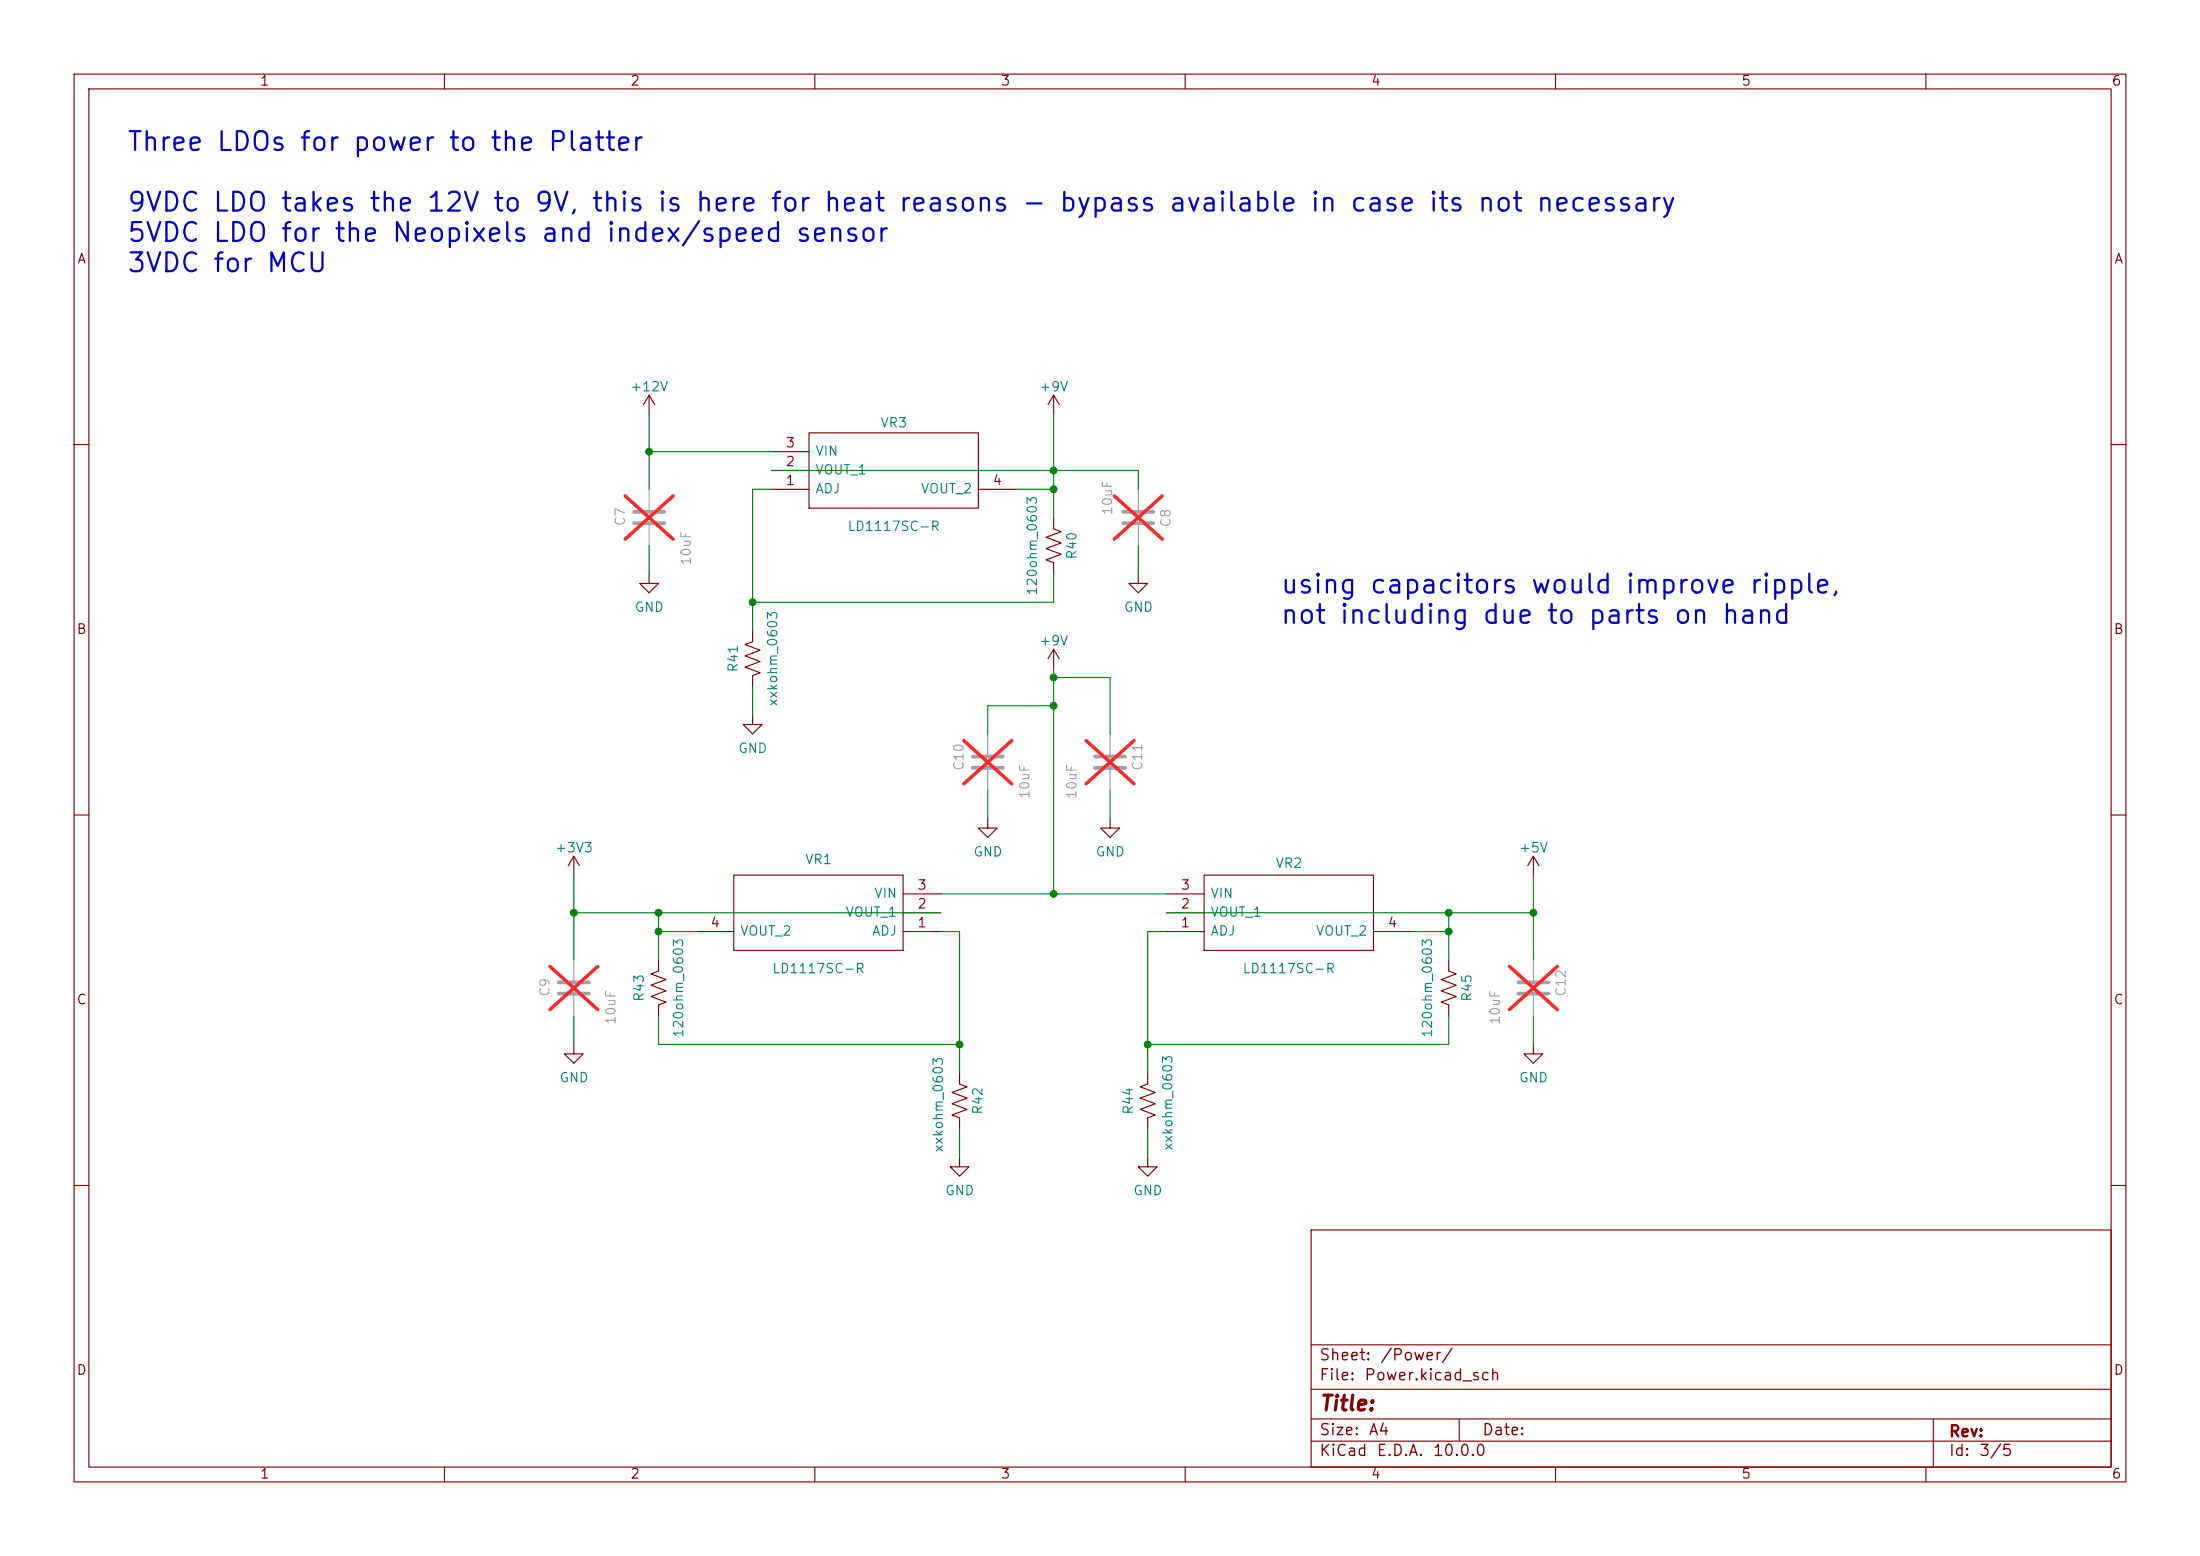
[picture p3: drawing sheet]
<svg xmlns="http://www.w3.org/2000/svg" width="297mm" height="210mm" viewBox="0 0 297 210" stroke-linecap="round" stroke-linejoin="round" font-family="sans-serif">
<g fill="none" stroke="#840000" stroke-width=".15">
<path d="M10 10h277v190h-277zM12 12h273v186h-273zM60 10v2M110 10v2M160 10v2M210 10v2M260 10v2M87.6 53.3l-.7 1.3M87.6 53.3l.8 1.3M87.6 53.3v2.6M109.2 58.4h22.9v10.2h-22.9zM142.2 53.3v2.6"/>
<path d="M142.2 53.3l-.7 1.3M142.2 53.3l.8 1.3M10 60h2M87.6 77.5v1.2h1.3l-1.3 1.3-1.2-1.3h1.2M104.1 66h5.1M104.1 63.5h5.1M104.1 61h5.1M132.1 66h5.1M142.2 69.9v1.5l1.1 .4-2.1 .7 2.1 .8-2.1 .7 2.1 .8-2.1 .8 1 .3v1.6M153.7 77.5v1.2h1.2l-1.2 1.3-1.3-1.3h1.3M285 60h2M101.6 96.5v1.3h1.3l-1.3 1.3-1.3-1.3h1.3"/>
<path d="M101.6 85.1v1.5l-1 .4 2 .8-2 .7 2 .8-2 .7 2 .8-1 .4v1.5M142.2 87.6l-.7 1.3M142.2 87.6l.8 1.3M142.2 87.6v2.6M10 110h2M77.5 115.6l-.8 1.2M77.5 115.6l.7 1.2M77.5 115.6v2.5M99.1 118.1h22.8v10.2h-22.8zM133.3 110.5v1.3h1.3l-1.3 1.2-1.2-1.2h1.2M149.9 110.5v1.3h1.2l-1.2 1.2-1.3-1.2h1.3M162.6 118.1h22.8v10.2h-22.8z"/>
<path d="M207 115.6l-.8 1.2M207 115.6l.8 1.2M207 115.6v2.5M285 110h2M88.9 129.5v1.6l-1 .3 2 .8-2 .8 2 .7-2 .8 2 .8-1 .3v1.6M94 125.7h5.1M121.9 125.7h5.1M121.9 123.2h5.1M121.9 120.7h5.1M157.5 125.7h5.1M157.5 123.2h5.1M157.5 120.7h5.1"/>
<path d="M185.4 125.7h5.1M195.6 129.5v1.6l1 .3-2 .8 2 .8-2 .7 2 .8-2 .8 1 .3v1.6M77.5 141v1.2h1.2l-1.2 1.3-1.3-1.3h1.3M129.5 156.2v1.3h-1.2l1.2 1.3 1.3-1.3h-1.3M129.5 144.8v1.5l1.1 .4-2.1 .7 2.1 .8-2.1 .8 2.1 .7-2.1 .8 1 .4v1.5M154.9 144.8v1.5l-1 .4 2.1 .7-2.1 .8 2.1 .8-2.1 .7 2.1 .8-1.1 .4v1.5M154.9 156.2v1.3h1.3l-1.3 1.3-1.2-1.3h1.2M207 141v1.2h1.3l-1.3 1.3-1.3-1.3h1.3M10 160h2M177 166h108v32h-108zM285 160h2M60 198v2"/>
<path d="M110 198v2M160 198v2M177 194.5h108M177 191.5h108M177 187.5h108M177 181.5h108M197 191.5v3M210 198v2M260 198v2M261 191.5v6.5"/>
</g>
<path d="M85.6 69.1h4.1M85.6 70.6h4.1M151.6 69.1h4.1M151.6 70.6h4.1M131.3 102.1h4.1M131.3 103.6h4.1M147.8 102.1h4.1M147.8 103.6h4.1M75.4 132.6h4.1M75.4 134.1h4.1M205 132.6h4M205 134.1h4" fill="none" stroke="#a1a1a1" stroke-width=".51"/>
<path d="M87.6 66v2.8M87.6 70.9v2.8M153.7 66v2.8M153.7 70.9v2.8M133.3 99.1v2.8M149.9 99.1v2.8M133.3 103.9v2.8M149.9 103.9v2.8M77.5 129.5v2.8M77.5 134.4v2.8M207 129.5v2.8M207 134.4v2.8" fill="none" stroke="#a1a1a1" stroke-width=".15"/>
<path d="M84.4 66.9l6.5 5.9M90.9 66.9l-6.5 5.9M150.4 66.9l6.5 5.9M156.9 66.9l-6.5 5.9M130.1 99.9l6.5 5.9M136.6 99.9l-6.5 5.9M146.6 99.9l6.5 5.9M153.1 99.9l-6.5 5.9M74.2 130.4l6.5 5.9M80.7 130.4l-6.5 5.9M203.8 130.4l6.4 5.9M210.2 130.4l-6.4 5.9" fill="none" stroke="#ff2626" stroke-width=".46"/>
<g fill="none" stroke="#008400" stroke-width=".15">
<path d="M87.6 55.9v10.1M142.2 55.9v14M87.6 73.7v3.8M87.6 61h16.5M104.1 66h-2.5v19.1M104.1 63.5h49.6v2.5M137.2 66h5M142.2 77.5v3.8h-40.6M153.7 73.7v3.8M101.6 92.7v3.8M142.2 91.4h7.7v7.7M142.2 90.2v30.5"/>
<path d="M142.2 95.3h-8.9v3.8M77.5 118.1v11.4M133.3 106.7v3.8M149.9 106.7v3.8M207 118.1v11.4M77.5 137.2v3.8M77.5 123.2h49.5M88.9 125.7h5.1M88.9 137.2v3.8h40.6M88.9 123.2v6.3M127 125.7h2.5v19.1M127 120.7h30.5"/>
<path d="M157.5 125.7h-2.6v19.1M157.5 123.2h49.5M190.5 125.7h5.1M195.6 137.2v3.8h-40.7M195.6 123.2v6.3M207 137.2v3.8M129.5 152.4v3.8M154.9 152.4v3.8"/>
</g>
<g fill="#008400" stroke="#008400" stroke-width=".14">
<circle cx="88.9" cy="125.7" r=".46"/>
<circle cx="77.5" cy="123.2" r=".46"/>
<circle cx="88.9" cy="123.2" r=".46"/>
<circle cx="129.5" cy="141" r=".46"/>
<circle cx="142.2" cy="95.3" r=".46"/>
<circle cx="142.2" cy="91.4" r=".46"/>
<circle cx="101.6" cy="81.3" r=".46"/>
<circle cx="142.2" cy="63.5" r=".46"/>
<circle cx="87.6" cy="61" r=".46"/>
<circle cx="142.2" cy="66" r=".46"/>
<circle cx="142.2" cy="120.7" r=".46"/>
<circle cx="154.9" cy="141" r=".46"/>
<circle cx="195.6" cy="123.2" r=".46"/>
<circle cx="195.6" cy="125.7" r=".46"/>
<circle cx="207" cy="123.2" r=".46"/>
</g>
<g font-size="2.5" fill="#0000c2">
<text x="17" y="21">Three</text>
<text x="29.1" y="21">LDOs</text>
<text x="40.3" y="21">for</text>
<text x="47.5" y="21">power</text>
<text x="60.4" y="21">to</text>
<text x="66" y="21">the</text>
<text x="73.8" y="21">Platter</text>
<text x="17" y="29.2">9VDC</text>
<text x="28.6" y="29.2">LDO</text>
<text x="37.7" y="29.2">takes</text>
<text x="49.6" y="29.2">the</text>
<text x="57.5" y="29.2">12V</text>
<text x="66.4" y="29.2">to</text>
<text x="72" y="29.2">9V,</text>
<text x="79.7" y="29.2">this</text>
<text x="88.6" y="29.2">is</text>
<text x="93.7" y="29.2">here</text>
<text x="103.8" y="29.2">for</text>
<text x="111" y="29.2">heat</text>
<text x="121.2" y="29.2">reasons</text>
<text x="137.8" y="29.2">-</text>
<text x="142.8" y="29.2">bypass</text>
<text x="157.6" y="29.2">available</text>
<text x="176.7" y="29.2">in</text>
<text x="182.1" y="29.2">case</text>
<text x="192.7" y="29.2">its</text>
<text x="199.3" y="29.2">not</text>
<text x="207.2" y="29.2">necessary</text>
<text x="17" y="33.3">5VDC</text>
<text x="28.6" y="33.3">LDO</text>
<text x="37.7" y="33.3">for</text>
<text x="44.9" y="33.3">the</text>
<text x="52.7" y="33.3">Neopixels</text>
<text x="72.9" y="33.3">and</text>
<text x="81.7" y="33.3">index/speed</text>
<text x="107.3" y="33.3">sensor</text>
<text x="17" y="37.4">3VDC</text>
<text x="28.6" y="37.4">for</text>
<text x="35.8" y="37.4">MCU</text>
<text x="172.7" y="80.7">using</text>
<text x="184.8" y="80.7">capacitors</text>
<text x="206.5" y="80.7">would</text>
<text x="219.3" y="80.7">improve</text>
<text x="236" y="80.7">ripple,</text>
<text x="172.7" y="84.8">not</text>
<text x="180.7" y="84.8">including</text>
<text x="200" y="84.8">due</text>
<text x="208.6" y="84.8">to</text>
<text x="214.2" y="84.8">parts</text>
<text x="225.8" y="84.8">on</text>
<text x="232.3" y="84.8">hand</text>
</g>
<text font-size="2" fill="#840000" x="178" y="190.9">Title:</text>
<g font-size="1.5" fill="#840000">
<text x="178" y="184">Sheet:</text>
<text x="186.2" y="184">/Power/</text>
<text x="178" y="186.7">File:</text>
<text x="184.1" y="186.7">Power.kicad_sch</text>
<text x="178" y="196.9">KiCad</text>
<text x="178" y="194.1">Size:</text>
<text x="184.7" y="194.1">A4</text>
<text x="185.7" y="196.9">E.D.A.</text>
<text x="193.3" y="196.9">10.0.0</text>
<text x="200" y="194.1">Date:</text>
<text x="263" y="194.3">Rev:</text>
<text x="263" y="196.9">Id:</text>
<text x="267.1" y="196.9">3/5</text>
</g>
<g font-size="1.3" fill="#840000">
<text x="35" y="11.9">1</text>
<text x="85" y="11.9">2</text>
<text x="135" y="11.9">3</text>
<text x="185" y="11.9">4</text>
<text x="235" y="11.9">5</text>
<text x="285" y="11.9">6</text>
<text x="10.3" y="35.9">A</text>
<text x="285.3" y="35.9">A</text>
<text x="106" y="65.8">1</text>
<text x="106" y="63.2">2</text>
<text x="106" y="60.7">3</text>
<text x="133.9" y="65.8">4</text>
<text x="10.3" y="85.9">B</text>
<text x="285.3" y="85.9">B</text>
<text x="95.8" y="125.5">4</text>
<text x="123.8" y="125.5">1</text>
<text x="123.8" y="122.9">2</text>
<text x="123.8" y="120.4">3</text>
<text x="159.3" y="125.5">1</text>
<text x="159.3" y="122.9">2</text>
<text x="159.3" y="120.4">3</text>
<text x="187.3" y="125.5">4</text>
<text x="10.3" y="135.9">C</text>
<text x="285.3" y="135.9">C</text>
<text x="10.3" y="185.9">D</text>
<text x="285.3" y="185.9">D</text>
<text x="35" y="199.9">1</text>
<text x="85" y="199.9">2</text>
<text x="135" y="199.9">3</text>
<text x="185" y="199.9">4</text>
<text x="235" y="199.9">5</text>
<text x="285" y="199.9">6</text>
</g>
<g font-size="1.3" fill="#008484">
<text x="85" y="53.1">+12V</text>
<text x="140.2" y="53.1">+9V</text>
<text x="118.8" y="58">VR3</text>
<text x="110" y="64.4">VOUT_1</text>
<text x="110" y="61.8">VIN</text>
<text x="110" y="66.9">ADJ</text>
<text x="114.3" y="72">LD1117SC-R</text>
<text x="124.2" y="66.9">VOUT_2</text>
<text x="145.6" y="75.6" transform="rotate(-90 145.6 75.6)">R40</text>
<text x="85.6" y="82.9">GND</text>
<text x="140.3" y="80.5" transform="rotate(-90 140.3 80.5)">120ohm_0603</text>
<text x="151.6" y="82.9">GND</text>
<text x="140.2" y="87.4">+9V</text>
<text x="99.9" y="90.8" transform="rotate(-90 99.9 90.8)">R41</text>
<text x="105.3" y="95.4" transform="rotate(-90 105.3 95.4)">xxkohm_0603</text>
<text x="99.6" y="101.9">GND</text>
<text x="74.8" y="115.4">+3V3</text>
<text x="108.6" y="116.9">VR1</text>
<text x="131.3" y="115.9">GND</text>
<text x="147.8" y="115.9">GND</text>
<text x="172.1" y="117.4">VR2</text>
<text x="205" y="115.4">+5V</text>
<text x="114.1" y="124.1">VOUT_1</text>
<text x="117.9" y="121.5">VIN</text>
<text x="163.3" y="124.1">VOUT_1</text>
<text x="163.3" y="121.5">VIN</text>
<text x="99.8" y="126.6">VOUT_2</text>
<text x="104.2" y="131.7">LD1117SC-R</text>
<text x="117.6" y="126.6">ADJ</text>
<text x="163.3" y="126.6">ADJ</text>
<text x="167.7" y="131.7">LD1117SC-R</text>
<text x="177.6" y="126.6">VOUT_2</text>
<text x="87.2" y="135.3" transform="rotate(-90 87.2 135.3)">R43</text>
<text x="199" y="135.3" transform="rotate(-90 199 135.3)">R45</text>
<text x="92.6" y="140.2" transform="rotate(-90 92.6 140.2)">120ohm_0603</text>
<text x="193.6" y="140.2" transform="rotate(-90 193.6 140.2)">120ohm_0603</text>
<text x="75.4" y="146.4">GND</text>
<text x="205" y="146.4">GND</text>
<text x="127.6" y="155.6" transform="rotate(-90 127.6 155.6)">xxkohm_0603</text>
<text x="132.9" y="150.5" transform="rotate(-90 132.9 150.5)">R42</text>
<text x="153.3" y="150.5" transform="rotate(-90 153.3 150.5)">R44</text>
<text x="158.6" y="155.4" transform="rotate(-90 158.6 155.4)">xxkohm_0603</text>
<text x="127.5" y="161.6">GND</text>
<text x="152.9" y="161.6">GND</text>
</g>
<g font-size="1.3" fill="#a1a1a1">
<text x="84.7" y="71.1" transform="rotate(-90 84.7 71.1)">C7</text>
<text x="150.5" y="69.6" transform="rotate(-90 150.5 69.6)">10uF</text>
<text x="158.3" y="71.3" transform="rotate(-90 158.3 71.3)">C8</text>
<text x="93.6" y="76.4" transform="rotate(-90 93.6 76.4)">10uF</text>
<text x="130.4" y="104.1" transform="rotate(-90 130.4 104.1)">C10</text>
<text x="139.3" y="107.9" transform="rotate(-90 139.3 107.9)">10uF</text>
<text x="145.6" y="107.9" transform="rotate(-90 145.6 107.9)">10uF</text>
<text x="154.5" y="104.1" transform="rotate(-90 154.5 104.1)">C11</text>
<text x="74.5" y="134.6" transform="rotate(-90 74.5 134.6)">C9</text>
<text x="211.7" y="134.6" transform="rotate(-90 211.7 134.6)">C12</text>
<text x="83.4" y="138.4" transform="rotate(-90 83.4 138.4)">10uF</text>
<text x="202.8" y="138.4" transform="rotate(-90 202.8 138.4)">10uF</text>
</g>
</svg>
